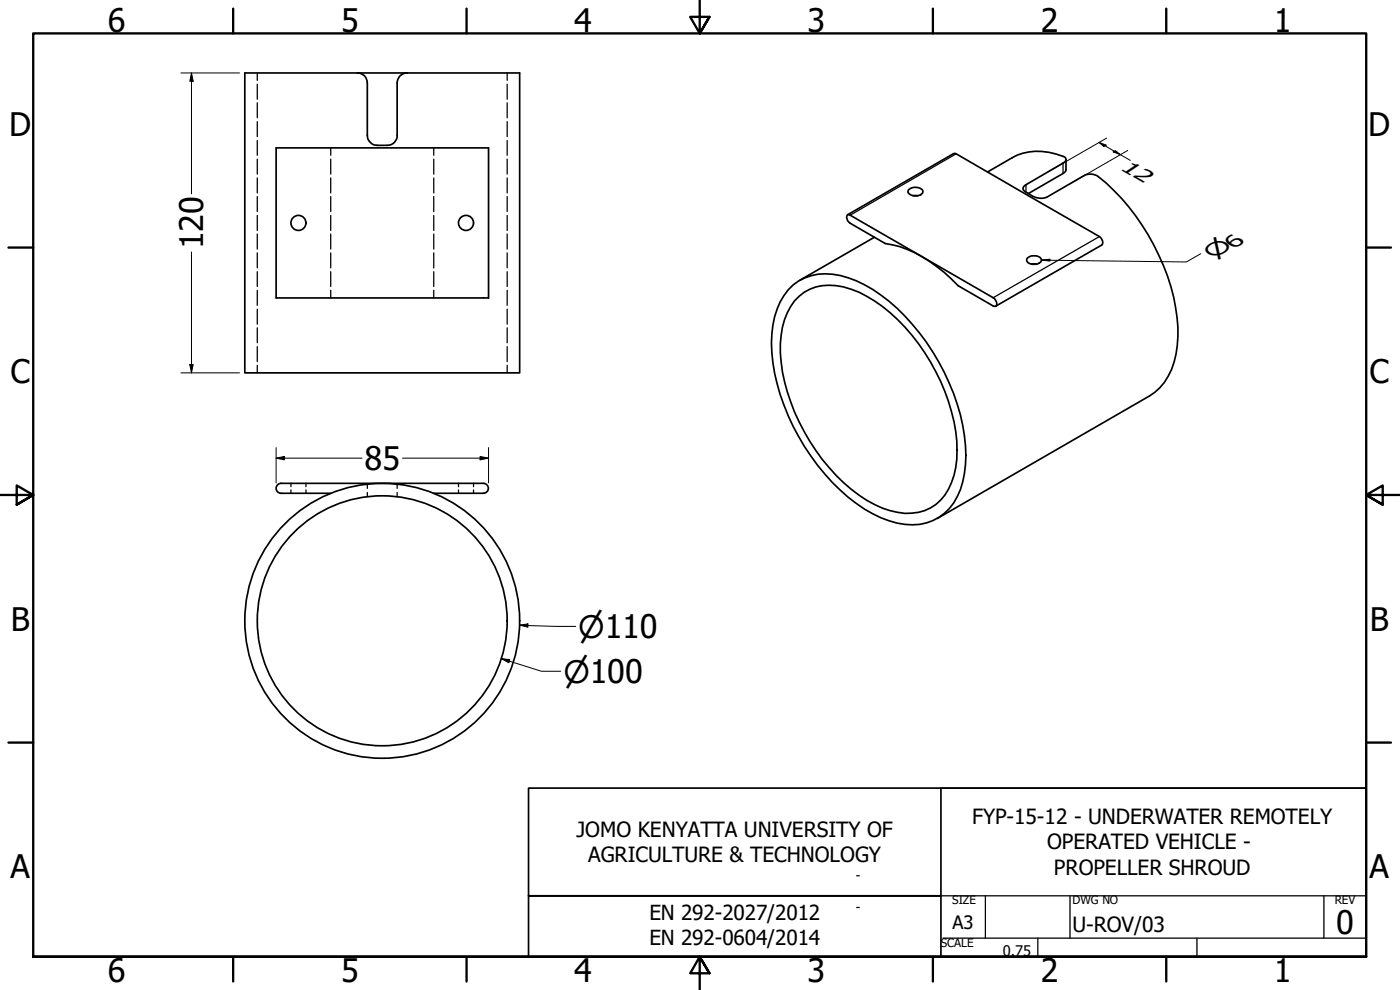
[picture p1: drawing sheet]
<svg xmlns="http://www.w3.org/2000/svg" width="420mm" height="297mm" viewBox="0 0 420 297" stroke-linecap="round" stroke-linejoin="round" font-family="sans-serif">
<!-- layer: Hidden (ANSI) -->
<g fill="none" stroke="#000" stroke-width=".38">
<path d="M77.2 21.9v2.2M77.2 25.3v4.5M77.2 30.8v4.6M77.2 36.5v4.5M152.2 21.9v2.2M152.2 25.3v4.5M152.2 30.8v4.6M152.2 36.5v4.5M77.2 42.1v4.5M77.2 47.7v4.5M77.2 53.4v4.5M77.2 59v4.5"/>
<path d="M99.3 44.4v2.2M99.3 47.7v4.5M99.3 53.4v4.5M99.3 59v4.5M130.2 44.4v2.2M130.2 47.7v4.5M130.2 53.4v4.5M130.2 59v4.5M152.2 42.1v4.5M152.2 47.7v4.5M152.2 53.4v4.5M152.2 59v4.5"/>
<path d="M77.2 64.6v4.5M77.2 70.2v4.5M77.2 75.9v4.5M99.3 64.6v4.5M99.3 70.2v4.5M99.3 75.9v4.5M130.2 64.6v4.5M130.2 70.2v4.5M130.2 75.9v4.5M152.2 64.6v4.5M152.2 70.2v4.5M152.2 75.9v4.5"/>
<path d="M77.2 81.5v4.5M77.2 87.1v4.5M77.2 92.8v4.5M77.2 98.3v4.6M99.3 81.5v4.5M99.3 87.1v2.3M130.2 81.5v4.5M130.2 87.1v2.3M152.2 81.5v4.5M152.2 87.1v4.5M152.2 92.8v4.5M152.2 98.3v4.6"/>
<path d="M77.2 104v4.5M77.2 109.6v2.3M152.2 104v4.5M152.2 109.6v2.3M87.3 145v1M87.3 147v1M91.8 145v1M91.8 147v1M110.2 145.3v1.2M110.2 147.8v1.2M119.2 145.3v1.2M119.2 147.8v1.2"/>
<path d="M137.6 145v1M137.6 147v1M142.1 145v1M142.1 147v1"/>
</g>
<!-- layer: Visible (ANSI) -->
<g fill="none" stroke="#000" stroke-width=".51">
<path d="M73.5 21.9h82.5v90h-82.5zM107.2 21.9a2.93 2.93 0 0 1 3 3v15.7a3 3 0 0 0 3 3h3a2.93 2.93 0 0 0 3-3v-15.7a2.93 2.93 0 0 1 3-3M82.9 44.4h63.7v45h-63.7zM272.7 56.9a3.1 3.1 0 0 1 4.2 .2 1.24 1.24 0 0 1-1.2 1.6 2.38 2.38 0 0 1-3.2-1.3zM274 58.7h1.5M296.4 51.6l7.3-4.2a17.8 17.8 0 0 1 16-.1l.2 .5a1.2 1.2 0 0 1-.9 1.1l-11.1 6.5a1.14 1.14 0 0 0-.9 1.1 1.14 1.14 0 0 0 .9 1.1 8.2 8.2 0 0 0 3.7 1.8h1.7l1-.3 11.1-6.5a4.2 4.2 0 0 1 4.2 .4 66.7 66.7 0 0 1 23.7 42.2 27.9 27.9 0 0 1-3.9 19.5l-1.3 1.6-3.1 2.5-63.7 36.8M319.9 47.9v3l-.5 .9-10.8 6.3M254.4 64.4l.7 .2 43 24.7a1.75 1.75 0 0 1 .7 2.6l-.7-.1-10.6-6.1a41.2 41.2 0 0 0-19.7-12.2l-2.1-.4-10.6-6.1a1.89 1.89 0 0 1-.7-2.6zM254.4 64.4l32.2-18.4 43.3 25a1.79 1.79 0 0 1 .7 2.5l-31.8 18.4M262.4 71.2l-22.3 12.9M308.3 77.5a3.1 3.1 0 0 1 4.2 .2v.5a2.8 2.8 0 0 1-4.3 .1zM309.6 79.2h1.5"/>
<path d="M236.5 87a15.6 15.6 0 0 1 15.7-4.3 41.8 41.8 0 0 1 21.6 14.6 65.9 65.9 0 0 1 16 36.4 28.5 28.5 0 0 1-3.6 17.2 15.2 15.2 0 0 1-17 6.1 40.5 40.5 0 0 1-19.4-12.2 66.4 66.4 0 0 1-18.2-38.9 27.9 27.9 0 0 1 3.7-17.2zM238.4 90.3a14 14 0 0 1 14.8-4.2 40.2 40.2 0 0 1 20.4 14.4 59.9 59.9 0 0 1 13.5 31.8 25.3 25.3 0 0 1-3.5 16.2 13.5 13.5 0 0 1-14.2 5.2 35.2 35.2 0 0 1-18.4-11 61.5 61.5 0 0 1-16.6-34 24.5 24.5 0 0 1 4-18.4zM130.2 148h14.9M145.1 145a1.49 1.49 0 0 1 1.5 1.5 1.49 1.49 0 0 1-1.5 1.5M145.1 145h-60.8a1.49 1.49 0 0 0-1.4 1.5 1.49 1.49 0 0 0 1.5 1.5h14.9"/>
<circle cx="89.6" cy="66.9" r="2.25"/>
<circle cx="139.9" cy="66.9" r="2.25"/>
<circle cx="114.7" cy="186.3" r="41.2"/>
<circle cx="114.7" cy="186.3" r="37.5"/>
</g>
<!-- layer: Visible Narrow (ANSI) -->
<path d="M287 46.2l-31.9 18.4M307.9 55.4v2.2M319 48.9v3.2M329.9 71l-31.8 18.3" fill="none" stroke="#000" stroke-width=".38"/>
<!-- layer: Border (ANSI) -->
<g fill="none" stroke="#000" stroke-width=".7">
<path d="M70 2.6v7.4M140 2.6v7.4M210 0v10l-2.9-4.9h5.8l-2.9 4.9 2.9-4.9M280 2.6v7.4M350 2.6v7.4M2.5 74.3h7.5M410 74.3h7.4M0 148.5h10l-5-2.8v5.7l5-2.9-5 2.9M420 148.5h-10l5-2.8v5.7l-5-2.9 5 2.9M2.5 222.8h7.5M410 222.8h7.4M10 287.1v-277.1h400v277.1h-400h400"/>
<path d="M70 287.1v7.4M140 287.1v7.4M212.9 292l-2.9-4.9 2.9 4.9h-5.8l2.9-4.9v9.9M280 287.1v7.4M350 287.1v7.4"/>
</g>
<!-- layer: Title (ANSI) -->
<path d="M282.4 236.5h-123.8v32.3h123.6M410 236.5h-127.6v50.6h-123.8v-18.3h123.8h-123.8M410 223.6v63.5h-127.8" fill="none" stroke="#000" stroke-width=".51"/>
<path d="M282.4 236.5h127.6M257.1 272.3h.8M257.1 262.7h.8M282.4 268.8h127.6M295.7 268.8v12.7M321.1 268.8v12.7M397.3 268.8v12.7M283 281.5h127M311.5 281.5v5.6M359.2 281.5v5.6" fill="none" stroke="#000" stroke-width=".38"/>
<!-- layer: Dimension (ANSI) -->
<g fill="none" stroke="#000" stroke-width=".3">
<path d="M54.3 21.9h17.6M57.5 21.9l.5 2.5h-1zM57.5 21.9v36.3M329.8 42.7l2.2 .8-.7 .5zM329.8 42.7l9.4 5.4M332.1 41.5l-17.5 10M334.1 45.6l.7-.4 1.4 1.2zM338.5 45.1l-17.5 10.1M57.5 75.6v36.3M312.5 78l2.6-.2v.5zM360.4 76.1l-4.4 2.5-43.5-.6M54.3 111.9h17.6"/>
<path d="M57 109.4h1l-.5 2.5zM82.9 137.5l2.4-.5v1zM82.9 137.5h25.7M82.9 134.3v10.6M120.8 137.5h25.8M144.1 137l2.5 .5-2.5 .5zM146.6 134.3v10.6M150.4 197.6l2.6 .3-.3 1zM150.4 197.6l12.1 3.8h5.8M156 187.6l2.4-.4v1zM156 187.6l16.8 .3"/>
</g>
<g fill="#000">
<path d="M57.5 21.9l.5 2.5h-1z" fill-rule="evenodd"/>
<path d="M329.8 42.7l2.2 .8-.7 .5z" fill-rule="evenodd"/>
<path d="M334.1 45.6l.7-.4 1.4 1.2z" fill-rule="evenodd"/>
<path d="M312.5 78l2.6-.2v.5z" fill-rule="evenodd"/>
<path d="M57 109.4h1l-.5 2.5z" fill-rule="evenodd"/>
<path d="M82.9 137.5l2.4-.5v1z" fill-rule="evenodd"/>
<path d="M144.1 137l2.5 .5-2.5 .5z" fill-rule="evenodd"/>
<path d="M150.4 197.6l2.6 .3-.3 1z" fill-rule="evenodd"/>
<path d="M156 187.6l2.4-.4v1z" fill-rule="evenodd"/>
</g>
<g font-size="9.7">
<text x="32.4" y="9.6">6</text>
<text x="102.4" y="9.6">5</text>
<text x="172.3" y="9.6">4</text>
<text x="242.4" y="9.6">3</text>
<text x="312.4" y="9.6">2</text>
<text x="382.3" y="9.6">1</text>
<text x="2.8" y="40.7">D</text>
<text x="410.7" y="40.7">D</text>
<text x="61" y="74.8" transform="rotate(-90 61 74.8)">120</text>
<text x="3.2" y="114.9">C</text>
<text x="411" y="114.9">C</text>
<text x="109.4" y="141">85</text>
<text x="3.2" y="189.2">B</text>
<text x="411.1" y="189.2">B</text>
<text x="3.1" y="263.4">A</text>
<text x="411" y="263.4">A</text>
<text x="401" y="280.1">0</text>
<text x="32.4" y="294.5">6</text>
<text x="102.4" y="294.5">5</text>
<text x="172.3" y="294.5">4</text>
<text x="242.4" y="294.5">3</text>
<text x="312.4" y="294.5">2</text>
<text x="382.3" y="294.5">1</text>
</g>
<g font-size="9.3">
<text x="173.5" y="191.3">⌀110</text>
<text x="169.1" y="204.8">⌀100</text>
</g>
<text font-size="6.7" x="364.2" y="77.6" transform="rotate(-30 364.2 77.6)">⌀6</text>
<g font-size="6.3">
<text x="173" y="251.1">JOMO KENYATTA UNIVERSITY OF</text>
<text x="291.7" y="247.3">FYP-15-12 - UNDERWATER REMOTELY</text>
<text x="314.3" y="254.9">OPERATED VEHICLE -</text>
<text x="176.5" y="258.6">AGRICULTURE &amp; TECHNOLOGY</text>
<text x="316.3" y="262.4">PROPELLER SHROUD</text>
<text x="321.9" y="279.7">U-ROV/03</text>
</g>
<g font-size="6.2">
<text x="335.9" y="50.7" transform="rotate(30 335.9 50.7)">12</text>
<text x="194.9" y="276">EN 292-2027/2012</text>
<text x="194.9" y="283.4">EN 292-0604/2014</text>
</g>
<text font-size="5.5" x="285.9" y="278.6">A3</text>
<text font-size="4.4" x="301" y="286.9">0.75</text>
<g font-size="3.5">
<text x="285.8" y="271.3">SIZE</text>
<text x="321.9" y="271.3">DWG NO</text>
<text x="400.6" y="271.3">REV</text>
<text x="282.4" y="284">SCALE</text>
</g>
</svg>
